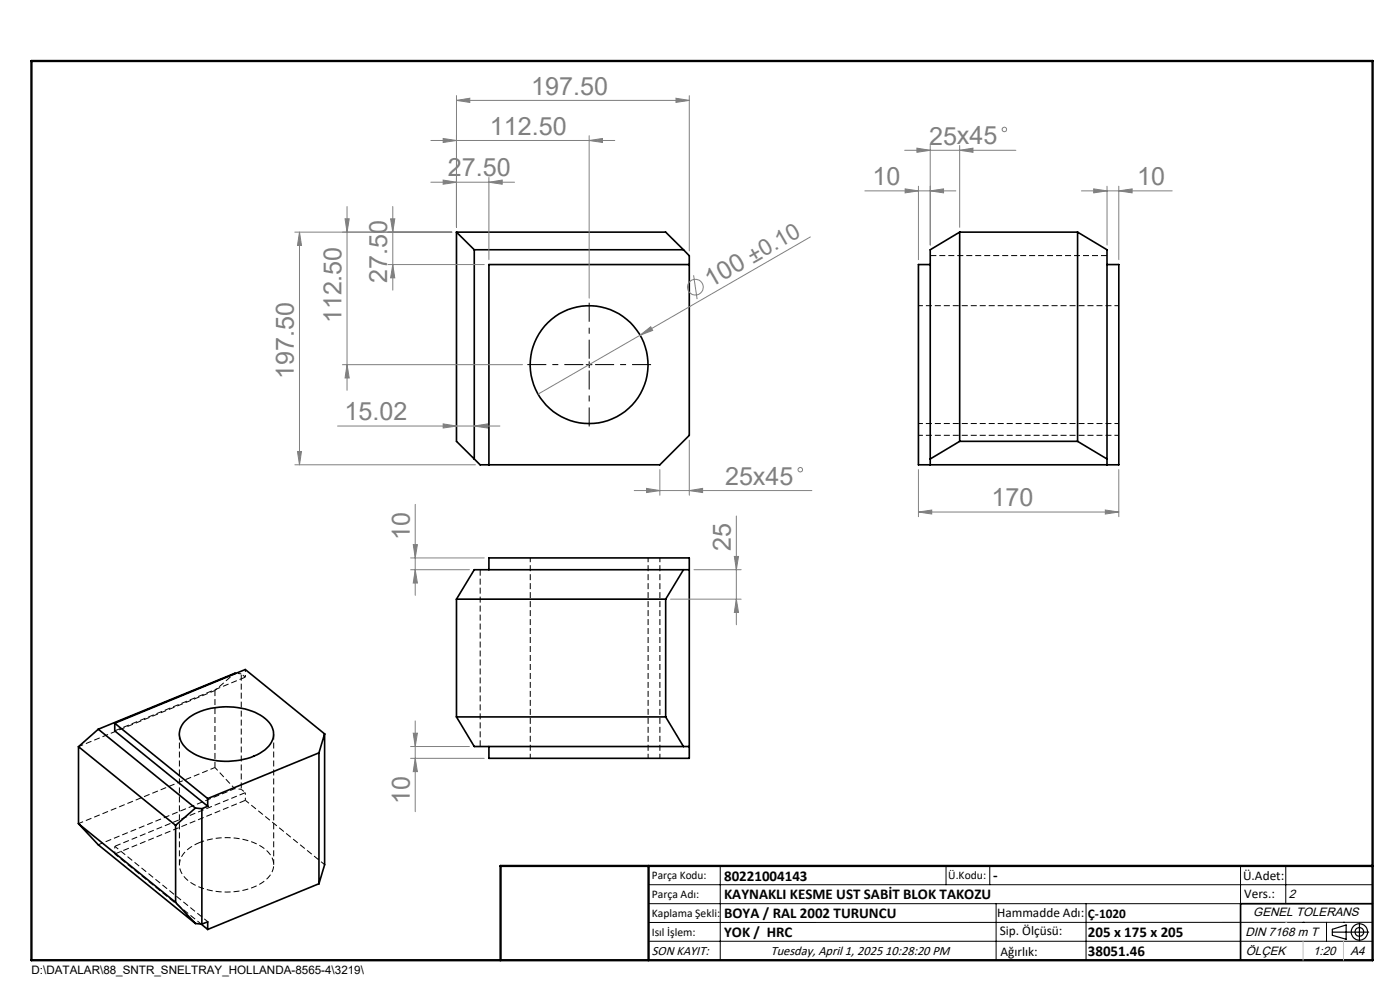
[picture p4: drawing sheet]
<svg xmlns="http://www.w3.org/2000/svg" width="297mm" height="210mm" viewBox="0 0 297 210" stroke-linecap="round" stroke-linejoin="round" font-family="sans-serif">
<path d="M51.2 142.9l-1.1-.1M52.1 143.6l-.9-.7M51.2 167.4l.9 .7" fill="none" stroke="#000" stroke-width=".21" stroke-dasharray="1.3 .6" stroke-dashoffset=".6" stroke-linecap="butt"/>
<path d="M24.4 155l27.7-11.4M52.1 168.1l-27.7 11.4M24.4 181.2l27.7-11.4" fill="none" stroke="#000" stroke-width=".21" stroke-dasharray="1.3 .6" stroke-dashoffset="-.1" stroke-linecap="butt"/>
<path d="M16.7 158.4l28.9-11.9M20.9 179.2l28.9-11.9M42.3 178.8a15.4 15.4 0 0 1 13.8 1.2 4 4 0 0 1-.2 7 15.1 15.1 0 0 1-15.6 .1 4 4 0 0 1-.8-6.6l1-.8 1.8-.9M45.6 162.8l-28.9 11.9" fill="none" stroke="#000" stroke-width=".21" stroke-dasharray="1.3 .6" stroke-dashoffset=".2" stroke-linecap="butt"/>
<path d="M237.4 64.8h-42.5M194.9 92.3h42.5M194.9 89.8h42.5M112.5 118.3v42.5M140 118.3v42.5M24.4 179.5l19.7 16M52.1 169.8l16.8 13.6M137.5 160.8v-42.5M42.7 196l-18.3-14.8" fill="none" stroke="#000" stroke-width=".21" stroke-dasharray="1.3 .6" stroke-dashoffset=".3" stroke-linecap="butt"/>
<path d="M52.1 143.6v-1.6M24.4 179.5v1.7M52.1 168.1v1.7" fill="none" stroke="#000" stroke-width=".21" stroke-dasharray="1.3 .6" stroke-dashoffset=".8" stroke-linecap="butt"/>
<path d="M49.8 167.3l-4.2-4.5" fill="none" stroke="#000" stroke-width=".21" stroke-dasharray="1.3 .6" stroke-dashoffset=".4" stroke-linecap="butt"/>
<path d="M38.1 155.7v27.8M45.6 162.8v-16.3M58.1 183.5v-27.8" fill="none" stroke="#000" stroke-width=".21" stroke-dasharray="1.3 .6" stroke-dashoffset=".1" stroke-linecap="butt"/>
<path d="M45.6 146.5l4.2-3.7M51.2 167.4l-1.4-.1" fill="none" stroke="#000" stroke-width=".21" stroke-dasharray="1.3 .6" stroke-dashoffset=".7" stroke-linecap="butt"/>
<path d="M51.2 167.4v-24.5" fill="none" stroke="#000" stroke-width=".21" stroke-dasharray="1.3 .6" stroke-dashoffset="-.2" stroke-linecap="butt"/>
<g fill="none" stroke="#000" stroke-width=".35">
<path d="M96.8 49.2v44.4l3.8 3.8M96.8 49.2l3.8 3.8M96.8 49.2h44.4l3.8 3.8M100.6 53v44.4M100.6 53h44.4M145 53l1.2 1.2v38.1l-6.2 6.3h-38.2l-1.2-1.2M146.2 56.1h-42.5v42.5M197.3 56.1h-2.5v42.5h42.5v-42.5h-2.5M203.6 49.2h25M203.6 49.2l-6.3 3.8v45.6M203.6 49.2v44.4M228.6 49.2l6.2 3.8v45.6"/>
<path d="M228.6 49.2v44.4M203.6 93.6l-6.3 3.8M203.6 93.6h25M228.6 93.6l6.2 3.8M96.8 127.1v25M96.8 127.1h44.4M103.7 120.9v-2.6h42.5v42.6h-42.5v-2.5M141.2 127.1v25M145 120.9l-3.8 6.2M146.2 120.9h-45.6l-3.8 6.2M16.7 158.4l20.6 16.7M16.7 158.4v16.3"/>
<path d="M20.8 154.7l20.7 16.7M20.8 154.7l-4.1 3.7M24.3 153.4v1.6l19.8 16M24.3 153.4l19.8 16M24.3 153.4l27.7-11.4 16.9 13.7M39.3 152.9a13.7 13.7 0 0 1 11.9-2.7 8.8 8.8 0 0 1 6.5 4 4.1 4.1 0 0 1-2.1 5.2 15 15 0 0 1-15.6-.2 3.9 3.9 0 0 1-.7-6.3zM50 142.8l-29.2 11.9M67.7 159.7l-23.6 9.7M67.7 159.7v27.8M68.9 155.7l-1.2 4M68.9 155.7v27.7l-1.2 4.1M96.8 152.1l3.8 6.3h45.6"/>
<path d="M96.8 152.1h44.4M141.2 152.1l3.8 6.3M16.7 174.7l20.6 16.7M16.7 174.7l4.1 4.5 20.7 16.7M37.3 175.1v16.3M41.5 171.4l-4.2 3.7M41.5 171.4l1.3 .1M42.8 171.5v24.5M44.1 171l-1.3 .5M44.1 169.4v1.6M37.3 191.4l4.2 4.5M41.5 195.9l1.3 .1"/>
<path d="M42.7 196l1.4 1.2M42.8 196l1.3-.5v1.7M67.7 187.5l-23.6 9.7M291.2 191.7h-28v12"/>
<circle cx="125" cy="77.4" r="12.5"/>
</g>
<path d="M197.4 54.2h37.5M101.9 120.8v37.5" fill="none" stroke="#000" stroke-width=".21" stroke-dasharray="1.3 .6" stroke-linecap="butt"/>
<g fill="none" stroke="#808080" stroke-width=".21">
<path d="M91.4 38.7h17.7M91.4 29.8h39M94 38.2l2.8 .5-2.8 .4zM94 29.4l2.8 .4-2.8 .4zM96.8 21.3l2.9-.5v.9zM96.8 20.3v27.9M96.8 21.3h49.4M103.7 38.7l2.8-.5v.9zM103.7 37.6v17.5M125 29.8l2.8-.4v.8zM125 28.8v34.4M143.4 20.8l2.8 .5-2.8 .4z"/>
<path d="M146.2 20.3v32.9M191.9 31.9h23.6M194.5 31.4l2.8 .5-2.8 .4zM194.8 39.5v15.6M197.3 30.9v21.1M203.6 31.9l2.8-.5v.9zM203.6 30.9v17.3M234.8 39.5v12.5M237.3 39.5v15.6M62.5 49.2h33.3M63.5 49.2l.5 2.9h-.9zM63.5 49.2v49.4"/>
<path d="M73.2 46.4h.9l-.5 2.8zM73.6 43.8v39M82.3 56.1h20.4M82.9 46.4h.8l-.4 2.8zM83.3 56.1l.4 2.8h-.8zM83.3 43.8v17.8M147.1 58.4l.8 5.1M171.9 50.3l-36.1 20.8M183.5 40.5h19.3M192 40.1l2.8 .4-2.8 .4zM197.3 40.5l2.9-.4v.8zM229.4 40.5h19.3"/>
<path d="M232 40.1l2.8 .4-2.8 .4zM237.3 40.5l2.9-.4v.8zM72.6 77.4h38.2M73.6 77.4l.5 2.8h-.9zM135.8 71.1l2.2-1.8 .5 .8zM135.8 71.1l-21.6 12.5M62.5 98.6h38.4M63.1 95.8h.9l-.5 2.8zM71.6 90.4h34.4M94 89.9l2.8 .5-2.8 .4zM100.6 90.4l2.8-.5v.9zM140 99.6v5.4"/>
<path d="M146.2 93.4v11.6M194.8 99.6v10M237.3 99.6v10M87.1 118.3h15.6M87.7 115.5h.8l-.4 2.8zM88.1 107v19.3M134.5 104.1h37.7M137.2 103.6l2.8 .5-2.8 .4zM146.2 104.1l2.8-.5v.9zM155.8 118h.9l-.5 2.9zM156.2 109.5v23M194.8 108.6l2.9-.4v.8z"/>
<path d="M194.8 108.6h42.5M234.5 108.2l2.8 .4-2.8 .4zM87.1 120.9h12.5M88.1 120.9l.4 2.8h-.8zM142.2 127.1h15M147.2 120.9h10M156.2 127.1l.5 2.8h-.9zM87.1 158.4h12.5M87.7 155.5h.8l-.4 2.9zM88.1 152.9v19.3M87.1 160.9h15.6M88.1 160.9l.4 2.8h-.8z"/>
<circle cx="213.1" cy="27.5" r=".47"/>
<circle cx="147.5" cy="60.9" r="1.66"/>
<circle cx="169.8" cy="99.6" r=".47"/>
</g>
<g fill="none" stroke="#000" stroke-width=".25">
<path d="M282.6 197.7h7.8M282.6 197.1l3-.9v3l-3-.8zM288.4 195.8v3.8M106.2 203.7h185"/>
<circle cx="288.4" cy="197.7" r="1.74"/>
<circle cx="288.4" cy="197.7" r=".93"/>
</g>
<path d="M123.7 77.3h-11.8M125 76.1v-11.9M125 78.6v11.9M126.2 77.3h11.9" fill="none" stroke="#000" stroke-width=".21" stroke-dasharray="15.2 1.3 1.3 1.3" stroke-dashoffset="11.2" stroke-linecap="butt"/>
<g fill="none" stroke="#000" stroke-width=".21">
<path d="M124.4 77.4h1.2M125 76.7v1.3M137.6 187.7h153.6M137.6 191.7h153.6M137.6 199.7h153.6M152.8 183.7v20M200.7 183.7v4M210 183.7v4M211.3 191.7v12M230.4 191.7v12M263.2 183.7v20M272.8 183.7v8"/>
<path d="M276.4 195.6h.1M281.4 195.6v4.1M285 195.6h.1M291.2 195.6l-153.6 .1"/>
</g>
<path d="M6.7 12.9h284.5v190.8h-284.5zM137.6 183.7v20M291.2 183.7h-185v20" fill="none" stroke="#000" stroke-width=".5"/>
<path d="M276.4 199.7v4M285 199.7v4" fill="none" stroke="#c0c0c0" stroke-width=".21"/>
<path d="M272.8 195.6h.1" fill="none" stroke="#c0c0c0" stroke-width=".25"/>
<g fill="#808080">
<path d="M135.8 71.1l2.2-1.8 .5 .8z"/>
<path d="M103.7 38.7l2.8-.5v.9zM94 38.2l2.8 .5-2.8 .4zM146.2 104.1l2.8-.5v.9zM137.2 103.6l2.8 .5-2.8 .4zM100.6 90.4l2.8-.5v.9zM94 89.9l2.8 .5-2.8 .4zM197.3 40.5l2.9-.4v.8zM192 40.1l2.8 .4-2.8 .4z"/>
<path d="M94 29.4l2.8 .4-2.8 .4zM125 29.8l2.8-.4v.8zM96.8 21.3l2.9-.5v.9zM143.4 20.8l2.8 .5-2.8 .4zM194.8 108.6l2.9-.4v.8zM234.5 108.2l2.8 .4-2.8 .4zM194.5 31.4l2.8 .5-2.8 .4zM203.6 31.9l2.8-.5v.9zM232 40.1l2.8 .4-2.8 .4zM237.3 40.5l2.9-.4v.8z"/>
<path d="M63.1 95.8h.9l-.5 2.8zM63.5 49.2l.5 2.9h-.9zM83.3 56.1l.4 2.8h-.8zM82.9 46.4h.8l-.4 2.8zM88.1 120.9l.4 2.8h-.8zM87.7 115.5h.8l-.4 2.8zM156.2 127.1l.5 2.8h-.9zM155.8 118h.9l-.5 2.9z"/>
<path d="M73.2 46.4h.9l-.5 2.8zM73.6 77.4l.5 2.8h-.9zM87.7 155.5h.8l-.4 2.9zM88.1 160.9l.4 2.8h-.8z"/>
</g>
<g font-size="5.3" fill="#808080">
<text x="112.7" y="20.1">197.50</text>
<text x="103.9" y="28.6">112.50</text>
<text x="197.1" y="30.7">25x45</text>
<text x="95" y="37.4">27.50</text>
<text x="185.1" y="39.3">10</text>
<text x="241.2" y="39.3">10</text>
<text x="82.1" y="60.1" transform="rotate(-90 82.1 60.1)">27.50</text>
<text x="150.8" y="61.1" transform="rotate(-30 150.8 61.1)">100 ±0.10</text>
<text x="72.5" y="68.6" transform="rotate(-90 72.5 68.6)">112.50</text>
<text x="62.4" y="80.3" transform="rotate(-90 62.4 80.3)">197.50</text>
<text x="73.1" y="89.1">15.02</text>
<text x="153.8" y="102.8">25x45</text>
<text x="210.4" y="107.4">170</text>
<text x="86.9" y="114.5" transform="rotate(-90 86.9 114.5)">10</text>
<text x="155" y="116.8" transform="rotate(-90 155 116.8)">25</text>
<text x="86.9" y="170.6" transform="rotate(-90 86.9 170.6)">10</text>
</g>
<g font-size="3.2">
<text x="153.6" y="190.8">KAYNAKLI KESME UST SABİT BLOK TAKOZU</text>
<text x="153.6" y="186.8">80221004143</text>
<text x="210.7" y="186.6">-</text>
<text x="153.6" y="194.8">BOYA / RAL 2002 TURUNCU</text>
<text x="153.6" y="198.8">YOK / HRC</text>
<text x="230.8" y="198.7">205 x 175 x 205</text>
<text x="230.8" y="202.8">38051.46</text>
</g>
<g font-size="2.8">
<text x="263.7" y="186.7">Ü.Adet:</text>
<text x="263.9" y="190.5">Vers.:</text>
<text x="211.5" y="194.5">Hammadde Adı:</text>
<text x="230.8" y="194.7">Ç-1020</text>
<text x="138.3" y="202.6">SON KAYIT:</text>
<text x="163.5" y="202.6">Tuesday, April 1, 2025 10:28:20 PM</text>
<text x="212.1" y="198.4">Sip. Ölçüsü:</text>
<text x="212.2" y="202.7">Ağırlık:</text>
</g>
<g font-size="2.6">
<text x="273.4" y="190.4">2</text>
<text x="265.9" y="194.4">GENEL TOLERANS</text>
<text x="264.2" y="198.5">DIN 7168 m T</text>
<text x="264.3" y="202.6">ÖLÇEK</text>
<text x="278.5" y="202.6">1:20</text>
<text x="286.5" y="202.6">A4</text>
</g>
<g font-size="2.5">
<text x="138.3" y="186.4">Parça Kodu:</text>
<text x="138.3" y="190.5">Parça Adı:</text>
<text x="201.2" y="186.5">Ü.Kodu:</text>
<text x="138.3" y="194.5">Kaplama Şekli:</text>
<text x="138.3" y="198.6">Isıl İşlem:</text>
<text x="6.7" y="206.7">D:\DATALAR\88_SNTR_SNELTRAY_HOLLANDA-8565-4\3219\</text>
</g>
</svg>
